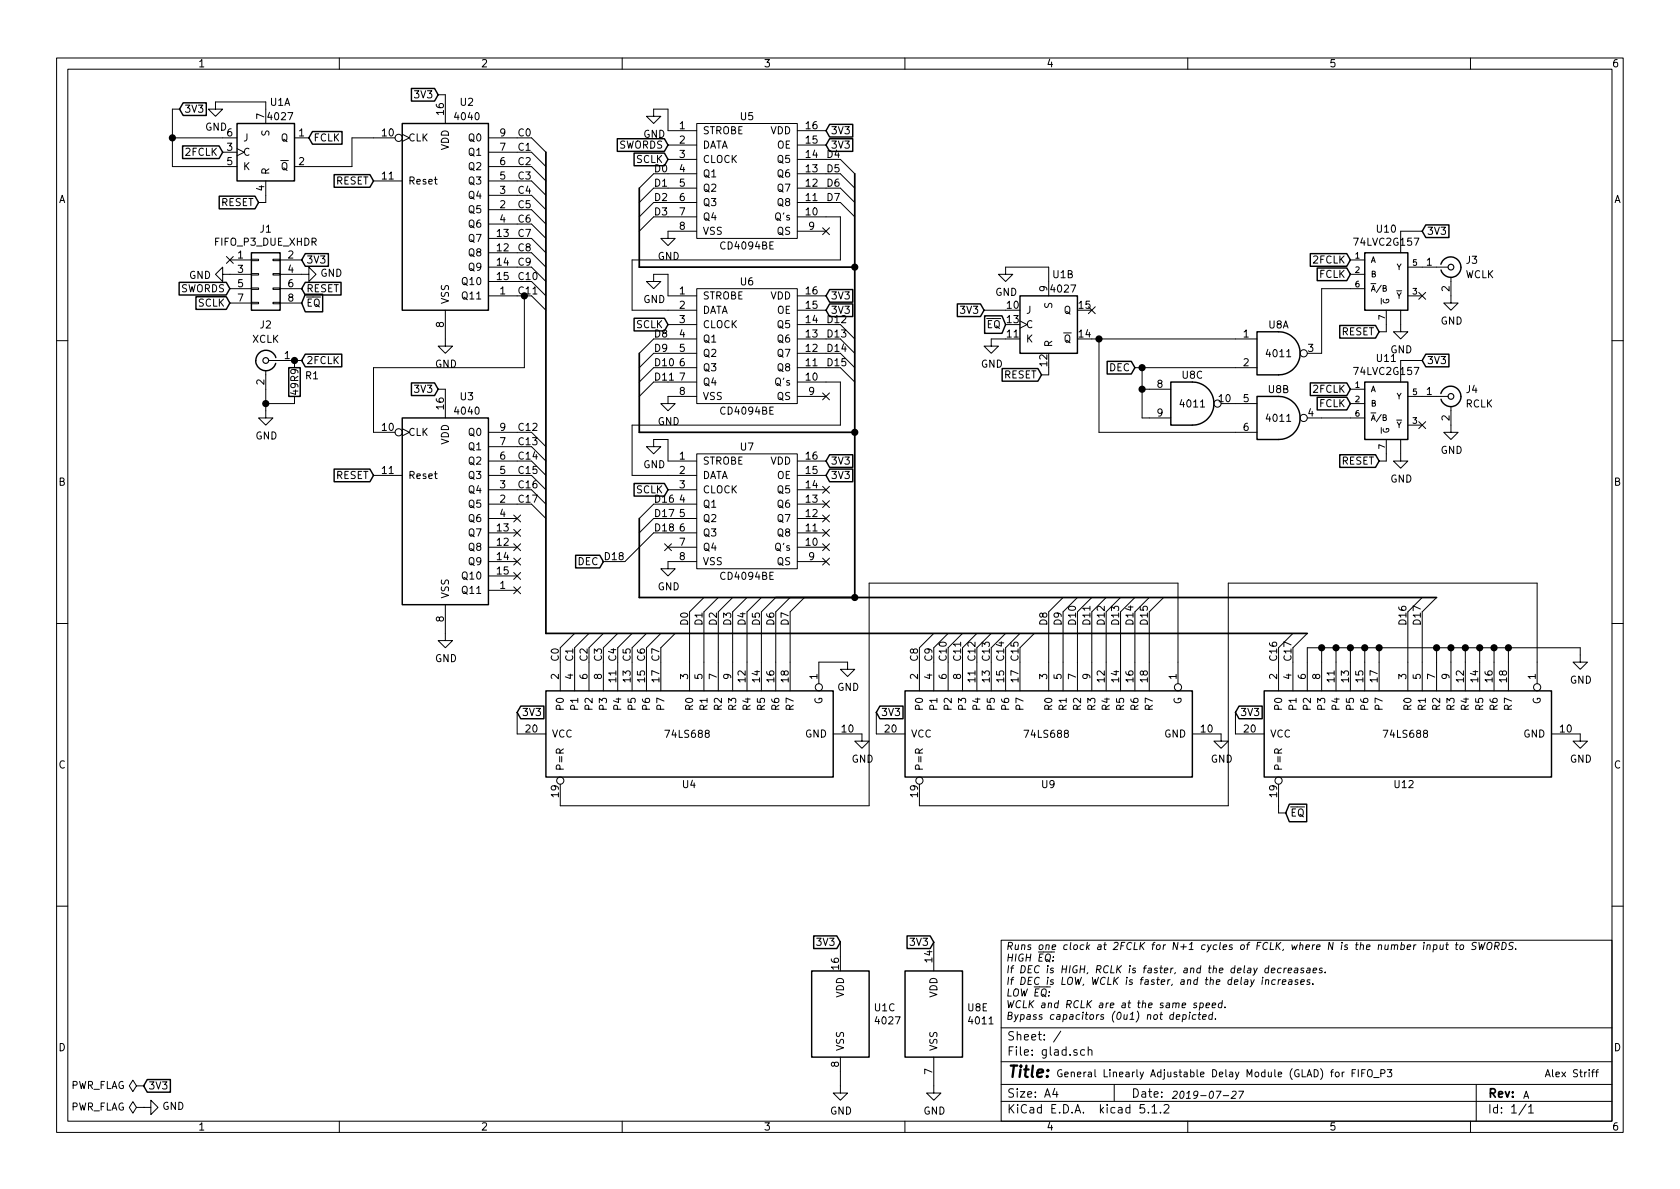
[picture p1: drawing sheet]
EESchema Schematic File Version 4
EELAYER 29 0
EELAYER END
$Descr A4 11693 8268
encoding utf-8
Sheet 1 1
Title ""
Date ""
Rev ""
Comp ""
Comment1 ""
Comment2 ""
Comment3 ""
Comment4 ""
$EndDescr
Text Notes 7350 7500 0    50   ~ 0
General Linearly Adjustable Delay Module (GLAD) for FIFO_P3
Text Notes 10600 7650 0    50   ~ 0
A
$Comp
L 4xxx:4040 U2
U 1 1
P 3100 1450
F 0 "U2" H 3250 2200 50  0000 C CNN
F 1 "4040" H 3250 2100 50  0000 C CNN
F 2 "" H 3100 1450 50  0001 C CNN
F 3 "http://www.intersil.com/content/dam/Intersil/documents/cd40/cd4020bms-24bms-40bms.pdf" H 3100 1450 50  0001 C CNN
	1    3100 1450
	1    0    0    -1  
$EndComp
$Comp
L 4xxx:4027 U1
U 1 1
P 1850 1050
F 0 "U1" H 1950 1400 50  0000 C CNN
F 1 "4027" H 1950 1300 50  0000 C CNN
F 2 "" H 1850 1050 50  0001 C CNN
F 3 "http://www.intersil.com/content/dam/Intersil/documents/cd40/cd4027bms.pdf" H 1850 1050 50  0001 C CNN
	1    1850 1050
	1    0    0    -1  
$EndComp
$Comp
L 74xGxx:74LVC2G157 U10
U 1 1
P 9650 1950
F 0 "U10" H 9650 2317 50  0000 C CNN
F 1 "74LVC2G157" H 9650 2226 50  0000 C CNN
F 2 "" H 9650 1950 50  0001 C CNN
F 3 "http://www.ti.com/lit/sg/scyt129e/scyt129e.pdf" H 9650 1950 50  0001 C CNN
	1    9650 1950
	1    0    0    -1  
$EndComp
$Comp
L 4xxx:4011 U8
U 5 1
P 6500 7050
F 0 "U8" H 6730 7096 50  0000 L CNN
F 1 "4011" H 6730 7005 50  0000 L CNN
F 2 "" H 6500 7050 50  0001 C CNN
F 3 "http://www.intersil.com/content/dam/Intersil/documents/cd40/cd4011bms-12bms-23bms.pdf" H 6500 7050 50  0001 C CNN
	5    6500 7050
	1    0    0    -1  
$EndComp
$Comp
L 74xGxx:74LVC2G157 U11
U 1 1
P 9650 2850
F 0 "U11" H 9650 3217 50  0000 C CNN
F 1 "74LVC2G157" H 9650 3126 50  0000 C CNN
F 2 "" H 9650 2850 50  0001 C CNN
F 3 "http://www.ti.com/lit/sg/scyt129e/scyt129e.pdf" H 9650 2850 50  0001 C CNN
	1    9650 2850
	1    0    0    -1  
$EndComp
$Comp
L Connector:Conn_Coaxial J2
U 1 1
P 1850 2500
F 0 "J2" H 1850 2750 50  0000 C CNN
F 1 "XCLK" H 1850 2650 50  0000 C CNN
F 2 "" H 1850 2500 50  0001 C CNN
F 3 " ~" H 1850 2500 50  0001 C CNN
	1    1850 2500
	-1   0    0    -1  
$EndComp
$Comp
L power:GND #PWR04
U 1 1
P 1850 2850
F 0 "#PWR04" H 1850 2600 50  0001 C CNN
F 1 "GND" H 1855 2677 50  0000 C CNN
F 2 "" H 1850 2850 50  0001 C CNN
F 3 "" H 1850 2850 50  0001 C CNN
	1    1850 2850
	1    0    0    -1  
$EndComp
$Comp
L Device:R R1
U 1 1
P 2050 2650
F 0 "R1" H 2120 2696 50  0000 L CNN
F 1 "49R9" V 2050 2550 50  0000 L CNN
F 2 "" V 1980 2650 50  0001 C CNN
F 3 "~" H 2050 2650 50  0001 C CNN
	1    2050 2650
	1    0    0    -1  
$EndComp
Wire Wire Line
	2050 2800 1850 2800
Wire Wire Line
	1850 2800 1850 2700
Wire Wire Line
	1850 2800 1850 2850
Connection ~ 1850 2800
Wire Wire Line
	1550 950  1200 950 
Wire Wire Line
	1200 950  1200 1150
Wire Wire Line
	1200 1150 1550 1150
Text GLabel 1250 750  2    50   Input ~ 0
3V3
Text GLabel 3050 650  0    50   Input ~ 0
3V3
Wire Wire Line
	3050 650  3100 650 
Wire Wire Line
	3600 950  3700 950 
Wire Wire Line
	3600 1050 3700 1050
Wire Wire Line
	3600 1150 3700 1150
Wire Wire Line
	3600 1250 3700 1250
Wire Wire Line
	3600 1350 3700 1350
Wire Wire Line
	3600 1450 3700 1450
Wire Wire Line
	3600 1550 3700 1550
Wire Wire Line
	3600 1650 3700 1650
Wire Wire Line
	3600 1750 3700 1750
Wire Wire Line
	3600 1850 3700 1850
Wire Wire Line
	3600 1950 3700 1950
Wire Wire Line
	3600 2050 3650 2050
Text Label 3600 950  0    50   ~ 0
C0
Text Label 3600 1050 0    50   ~ 0
C1
Text Label 3600 1150 0    50   ~ 0
C2
Text Label 3600 1250 0    50   ~ 0
C3
Text Label 3600 1350 0    50   ~ 0
C4
Text Label 3600 1450 0    50   ~ 0
C5
Text Label 3600 1550 0    50   ~ 0
C6
Text Label 3600 1650 0    50   ~ 0
C7
Text Label 3600 1750 0    50   ~ 0
C8
Text Label 3600 1850 0    50   ~ 0
C9
Text Label 3600 1950 0    50   ~ 0
C10
Text Label 3600 2050 0    50   ~ 0
C11
Entry Wire Line
	3700 950  3800 1050
Entry Wire Line
	3700 1050 3800 1150
Entry Wire Line
	3700 1150 3800 1250
Entry Wire Line
	3700 1250 3800 1350
Entry Wire Line
	3700 2050 3800 2150
Entry Wire Line
	3700 1950 3800 2050
Entry Wire Line
	3700 1850 3800 1950
Entry Wire Line
	3700 1750 3800 1850
Entry Wire Line
	3700 1350 3800 1450
Entry Wire Line
	3700 1450 3800 1550
Entry Wire Line
	3700 1550 3800 1650
Entry Wire Line
	3700 1650 3800 1750
$Comp
L 4xxx:4040 U3
U 1 1
P 3100 3500
F 0 "U3" H 3250 4250 50  0000 C CNN
F 1 "4040" H 3250 4150 50  0000 C CNN
F 2 "" H 3100 3500 50  0001 C CNN
F 3 "http://www.intersil.com/content/dam/Intersil/documents/cd40/cd4020bms-24bms-40bms.pdf" H 3100 3500 50  0001 C CNN
	1    3100 3500
	1    0    0    -1  
$EndComp
Wire Wire Line
	3650 2050 3650 2550
Wire Wire Line
	3650 2550 2600 2550
Wire Wire Line
	2600 2550 2600 3000
Connection ~ 3650 2050
Wire Wire Line
	3650 2050 3700 2050
Text GLabel 2600 1250 0    50   Input ~ 0
RESET
Text GLabel 2600 3300 0    50   Input ~ 0
RESET
$Comp
L power:GND #PWR06
U 1 1
P 3100 2350
F 0 "#PWR06" H 3100 2100 50  0001 C CNN
F 1 "GND" H 3105 2177 50  0000 C CNN
F 2 "" H 3100 2350 50  0001 C CNN
F 3 "" H 3100 2350 50  0001 C CNN
	1    3100 2350
	1    0    0    -1  
$EndComp
$Comp
L power:GND #PWR07
U 1 1
P 3100 4400
F 0 "#PWR07" H 3100 4150 50  0001 C CNN
F 1 "GND" H 3105 4227 50  0000 C CNN
F 2 "" H 3100 4400 50  0001 C CNN
F 3 "" H 3100 4400 50  0001 C CNN
	1    3100 4400
	1    0    0    -1  
$EndComp
Text GLabel 3050 2700 0    50   Input ~ 0
3V3
Wire Wire Line
	3050 2700 3100 2700
Wire Wire Line
	3600 3000 3700 3000
Wire Wire Line
	3600 3100 3700 3100
Wire Wire Line
	3600 3200 3700 3200
Wire Wire Line
	3600 3300 3700 3300
Wire Wire Line
	3600 3400 3700 3400
Wire Wire Line
	3600 3500 3700 3500
Entry Wire Line
	3700 3000 3800 3100
Entry Wire Line
	3700 3100 3800 3200
Entry Wire Line
	3700 3200 3800 3300
Entry Wire Line
	3700 3300 3800 3400
Entry Wire Line
	3700 3400 3800 3500
Entry Wire Line
	3700 3500 3800 3600
Text Label 3600 3000 0    50   ~ 0
C12
Text Label 3600 3100 0    50   ~ 0
C13
Text Label 3600 3200 0    50   ~ 0
C14
Text Label 3600 3300 0    50   ~ 0
C15
Text Label 3600 3400 0    50   ~ 0
C16
Text Label 3600 3500 0    50   ~ 0
C17
Wire Wire Line
	3900 4600 3900 4500
Wire Wire Line
	4000 4600 4000 4500
Wire Wire Line
	4100 4600 4100 4500
Wire Wire Line
	4200 4600 4200 4500
Wire Wire Line
	4300 4600 4300 4500
Wire Wire Line
	4400 4600 4400 4500
Wire Wire Line
	4500 4600 4500 4500
Wire Wire Line
	4600 4600 4600 4500
Wire Wire Line
	6400 4600 6400 4500
Wire Wire Line
	6500 4600 6500 4500
Wire Wire Line
	6600 4600 6600 4500
Text Label 3900 4600 1    50   ~ 0
C0
Text Label 4000 4600 1    50   ~ 0
C1
Text Label 4100 4600 1    50   ~ 0
C2
Text Label 4200 4600 1    50   ~ 0
C3
Text Label 4300 4600 1    50   ~ 0
C4
Text Label 4400 4600 1    50   ~ 0
C5
Text Label 4500 4600 1    50   ~ 0
C6
Text Label 4600 4600 1    50   ~ 0
C7
Text Label 6400 4600 1    50   ~ 0
C8
Text Label 6500 4600 1    50   ~ 0
C9
Text Label 6600 4600 1    50   ~ 0
C10
Text Label 6700 4600 1    50   ~ 0
C11
Entry Wire Line
	3900 4500 4000 4400
Entry Wire Line
	4000 4500 4100 4400
Entry Wire Line
	4100 4500 4200 4400
Entry Wire Line
	4200 4500 4300 4400
Entry Wire Line
	6700 4500 6800 4400
Entry Wire Line
	6600 4500 6700 4400
Entry Wire Line
	6500 4500 6600 4400
Entry Wire Line
	6400 4500 6500 4400
Entry Wire Line
	4300 4500 4400 4400
Entry Wire Line
	4400 4500 4500 4400
Entry Wire Line
	4500 4500 4600 4400
Entry Wire Line
	4600 4500 4700 4400
Wire Wire Line
	6700 4600 6700 4500
$Comp
L 74xx:74LS688 U9
U 1 1
P 7300 5100
F 0 "U9" V 7650 5050 50  0000 L CNN
F 1 "74LS688" V 7300 4950 50  0000 L CNN
F 2 "" H 7300 5100 50  0001 C CNN
F 3 "http://www.ti.com/lit/gpn/sn74LS688" H 7300 5100 50  0001 C CNN
	1    7300 5100
	0    -1   1    0   
$EndComp
Wire Wire Line
	6800 4600 6800 4500
Wire Wire Line
	6900 4600 6900 4500
Wire Wire Line
	7000 4600 7000 4500
Wire Wire Line
	7100 4600 7100 4500
Entry Wire Line
	6800 4500 6900 4400
Entry Wire Line
	6900 4500 7000 4400
Entry Wire Line
	7000 4500 7100 4400
Entry Wire Line
	7100 4500 7200 4400
Text Label 6800 4600 1    50   ~ 0
C12
Text Label 6900 4600 1    50   ~ 0
C13
Text Label 7000 4600 1    50   ~ 0
C14
Text Label 7100 4600 1    50   ~ 0
C15
$Comp
L 74xx:74LS688 U12
U 1 1
P 9800 5100
F 0 "U12" V 10150 5050 50  0000 L CNN
F 1 "74LS688" V 9800 4950 50  0000 L CNN
F 2 "" H 9800 5100 50  0001 C CNN
F 3 "http://www.ti.com/lit/gpn/sn74LS688" H 9800 5100 50  0001 C CNN
	1    9800 5100
	0    -1   1    0   
$EndComp
Wire Wire Line
	8900 4600 8900 4500
Wire Wire Line
	9000 4600 9000 4500
Text Label 8900 4600 1    50   ~ 0
C16
Text Label 9000 4600 1    50   ~ 0
C17
Entry Wire Line
	8900 4500 9000 4400
Text GLabel 3600 4950 2    50   Input ~ 0
3V3
Wire Wire Line
	3600 4950 3600 5100
Text GLabel 6100 4950 2    50   Input ~ 0
3V3
Text GLabel 8600 4950 2    50   Input ~ 0
3V3
Wire Wire Line
	8600 4950 8600 5100
Wire Wire Line
	6100 4950 6100 5100
$Comp
L power:GND #PWR016
U 1 1
P 6000 5100
F 0 "#PWR016" H 6000 4850 50  0001 C CNN
F 1 "GND" H 6005 4927 50  0000 C CNN
F 2 "" H 6000 5100 50  0001 C CNN
F 3 "" H 6000 5100 50  0001 C CNN
	1    6000 5100
	1    0    0    -1  
$EndComp
$Comp
L power:GND #PWR020
U 1 1
P 8500 5100
F 0 "#PWR020" H 8500 4850 50  0001 C CNN
F 1 "GND" H 8505 4927 50  0000 C CNN
F 2 "" H 8500 5100 50  0001 C CNN
F 3 "" H 8500 5100 50  0001 C CNN
	1    8500 5100
	1    0    0    -1  
$EndComp
$Comp
L 74xx:74LS688 U4
U 1 1
P 4800 5100
F 0 "U4" V 5150 5050 50  0000 L CNN
F 1 "74LS688" V 4800 4950 50  0000 L CNN
F 2 "" H 4800 5100 50  0001 C CNN
F 3 "http://www.ti.com/lit/gpn/sn74LS688" H 4800 5100 50  0001 C CNN
	1    4800 5100
	0    -1   1    0   
$EndComp
Wire Wire Line
	3900 5600 6050 5600
Wire Wire Line
	6050 5600 6050 4050
Wire Wire Line
	6050 4050 8200 4050
Wire Wire Line
	8200 4050 8200 4600
Wire Wire Line
	6400 5600 8550 5600
Wire Wire Line
	8550 5600 8550 4050
Wire Wire Line
	8550 4050 10700 4050
Wire Wire Line
	10700 4050 10700 4600
$Comp
L power:GND #PWR026
U 1 1
P 11000 5100
F 0 "#PWR026" H 11000 4850 50  0001 C CNN
F 1 "GND" H 11005 4927 50  0000 C CNN
F 2 "" H 11000 5100 50  0001 C CNN
F 3 "" H 11000 5100 50  0001 C CNN
	1    11000 5100
	1    0    0    -1  
$EndComp
$Comp
L power:GND #PWR015
U 1 1
P 5900 4600
F 0 "#PWR015" H 5900 4350 50  0001 C CNN
F 1 "GND" H 5905 4427 50  0000 C CNN
F 2 "" H 5900 4600 50  0001 C CNN
F 3 "" H 5900 4600 50  0001 C CNN
	1    5900 4600
	1    0    0    -1  
$EndComp
Wire Wire Line
	5700 4600 5900 4600
Wire Wire Line
	4800 4600 4800 4250
Wire Wire Line
	4900 4600 4900 4250
Wire Wire Line
	5000 4600 5000 4250
Wire Wire Line
	5100 4250 5100 4600
Wire Wire Line
	5200 4600 5200 4250
Wire Wire Line
	5300 4250 5300 4600
Wire Wire Line
	5400 4600 5400 4250
Wire Wire Line
	5500 4250 5500 4600
Text Label 4800 4350 1    50   ~ 0
D0
Text Label 4900 4350 1    50   ~ 0
D1
Text Label 5000 4350 1    50   ~ 0
D2
Text Label 5100 4350 1    50   ~ 0
D3
Text Label 5200 4350 1    50   ~ 0
D4
Text Label 5300 4350 1    50   ~ 0
D5
Text Label 5400 4350 1    50   ~ 0
D6
Text Label 5500 4350 1    50   ~ 0
D7
Entry Wire Line
	4800 4250 4900 4150
Entry Wire Line
	4900 4250 5000 4150
Entry Wire Line
	5000 4250 5100 4150
Entry Wire Line
	5100 4250 5200 4150
Entry Wire Line
	5200 4250 5300 4150
Entry Wire Line
	5300 4250 5400 4150
Entry Wire Line
	5400 4250 5500 4150
Entry Wire Line
	5500 4250 5600 4150
Wire Wire Line
	7300 4600 7300 4250
Wire Wire Line
	7400 4600 7400 4250
Wire Wire Line
	7500 4600 7500 4250
Wire Wire Line
	7600 4250 7600 4600
Wire Wire Line
	7700 4600 7700 4250
Wire Wire Line
	7800 4250 7800 4600
Wire Wire Line
	7900 4600 7900 4250
Wire Wire Line
	8000 4250 8000 4600
Text Label 7300 4350 1    50   ~ 0
D8
Text Label 7400 4350 1    50   ~ 0
D9
Text Label 7500 4350 1    50   ~ 0
D10
Text Label 7600 4350 1    50   ~ 0
D11
Text Label 7700 4350 1    50   ~ 0
D12
Text Label 7800 4350 1    50   ~ 0
D13
Text Label 7900 4350 1    50   ~ 0
D14
Text Label 8000 4350 1    50   ~ 0
D15
Entry Wire Line
	7300 4250 7400 4150
Entry Wire Line
	7400 4250 7500 4150
Entry Wire Line
	7500 4250 7600 4150
Entry Wire Line
	7600 4250 7700 4150
Entry Wire Line
	7700 4250 7800 4150
Entry Wire Line
	7800 4250 7900 4150
Entry Wire Line
	7900 4250 8000 4150
Entry Wire Line
	8000 4250 8100 4150
Wire Wire Line
	9800 4600 9800 4250
Wire Wire Line
	9900 4600 9900 4250
Text Label 9800 4350 1    50   ~ 0
D16
Text Label 9900 4350 1    50   ~ 0
D17
Entry Wire Line
	9800 4250 9900 4150
Entry Wire Line
	9900 4250 10000 4150
Connection ~ 5950 3000
Connection ~ 5950 1850
Wire Wire Line
	4400 3300 4650 3300
Wire Wire Line
	4400 2950 4400 3300
Wire Wire Line
	5850 2950 4400 2950
Wire Wire Line
	5850 2650 5850 2950
Wire Wire Line
	5750 2650 5850 2650
Wire Wire Line
	4400 2150 4650 2150
Wire Wire Line
	4400 1800 4400 2150
Wire Wire Line
	5850 1800 4400 1800
Wire Wire Line
	5850 1500 5850 1800
Wire Wire Line
	5750 1500 5850 1500
Entry Wire Line
	4450 3800 4550 3700
Entry Wire Line
	4450 3700 4550 3600
Entry Wire Line
	4450 3600 4550 3500
NoConn ~ 5750 3900
Text GLabel 5750 3300 2    50   Input ~ 0
3V3
Text Label 4550 3600 0    50   ~ 0
D17
Text Label 4550 3500 0    50   ~ 0
D16
Text Label 4550 3700 0    50   ~ 0
D18
Wire Wire Line
	4650 3600 4550 3600
Wire Wire Line
	4650 3500 4550 3500
Text GLabel 4650 3400 0    50   Input ~ 0
SCLK
Wire Wire Line
	4650 3050 4650 3200
Wire Wire Line
	4550 3050 4650 3050
$Comp
L power:GND #PWR010
U 1 1
P 4550 3050
F 0 "#PWR010" H 4550 2800 50  0001 C CNN
F 1 "GND" H 4555 2877 50  0000 C CNN
F 2 "" H 4550 3050 50  0001 C CNN
F 3 "" H 4550 3050 50  0001 C CNN
	1    4550 3050
	1    0    0    -1  
$EndComp
Text GLabel 5750 3200 2    50   Input ~ 0
3V3
$Comp
L power:GND #PWR013
U 1 1
P 4650 3900
F 0 "#PWR013" H 4650 3650 50  0001 C CNN
F 1 "GND" H 4655 3727 50  0000 C CNN
F 2 "" H 4650 3900 50  0001 C CNN
F 3 "" H 4650 3900 50  0001 C CNN
	1    4650 3900
	1    0    0    -1  
$EndComp
$Comp
L GLAD:CD4094BE U7
U 1 1
P 5200 3550
F 0 "U7" H 5200 4000 50  0000 C CNN
F 1 "CD4094BE" H 5200 3100 50  0000 C CNN
F 2 "" H 4700 3000 50  0001 C CNN
F 3 "" H 4700 3000 50  0001 C CNN
	1    5200 3550
	1    0    0    -1  
$EndComp
Wire Bus Line
	4450 3000 5950 3000
Entry Wire Line
	5850 2550 5950 2650
Entry Wire Line
	5850 2450 5950 2550
Entry Wire Line
	5850 2350 5950 2450
Entry Wire Line
	5850 2250 5950 2350
Entry Wire Line
	4450 2750 4550 2650
Entry Wire Line
	4450 2650 4550 2550
Entry Wire Line
	4450 2550 4550 2450
Entry Wire Line
	4450 2450 4550 2350
Text Label 5750 2550 0    50   ~ 0
D15
Text Label 5750 2450 0    50   ~ 0
D14
Text Label 5750 2350 0    50   ~ 0
D13
Text Label 5750 2250 0    50   ~ 0
D12
NoConn ~ 5750 2750
Text GLabel 5750 2150 2    50   Input ~ 0
3V3
Wire Wire Line
	5750 2250 5850 2250
Wire Wire Line
	5750 2350 5850 2350
Wire Wire Line
	5750 2450 5850 2450
Wire Wire Line
	5750 2550 5850 2550
Text Label 4550 2650 0    50   ~ 0
D11
Text Label 4550 2450 0    50   ~ 0
D9
Text Label 4550 2350 0    50   ~ 0
D8
Text Label 4550 2550 0    50   ~ 0
D10
Wire Wire Line
	4650 2650 4550 2650
Wire Wire Line
	4650 2550 4550 2550
Wire Wire Line
	4650 2450 4550 2450
Wire Wire Line
	4650 2350 4550 2350
Text GLabel 4650 2250 0    50   Input ~ 0
SCLK
Wire Wire Line
	4650 1900 4650 2050
Wire Wire Line
	4550 1900 4650 1900
$Comp
L power:GND #PWR09
U 1 1
P 4550 1900
F 0 "#PWR09" H 4550 1650 50  0001 C CNN
F 1 "GND" H 4555 1727 50  0000 C CNN
F 2 "" H 4550 1900 50  0001 C CNN
F 3 "" H 4550 1900 50  0001 C CNN
	1    4550 1900
	1    0    0    -1  
$EndComp
Text GLabel 5750 2050 2    50   Input ~ 0
3V3
$Comp
L power:GND #PWR012
U 1 1
P 4650 2750
F 0 "#PWR012" H 4650 2500 50  0001 C CNN
F 1 "GND" H 4655 2577 50  0000 C CNN
F 2 "" H 4650 2750 50  0001 C CNN
F 3 "" H 4650 2750 50  0001 C CNN
	1    4650 2750
	1    0    0    -1  
$EndComp
$Comp
L GLAD:CD4094BE U6
U 1 1
P 5200 2400
F 0 "U6" H 5200 2850 50  0000 C CNN
F 1 "CD4094BE" H 5200 1950 50  0000 C CNN
F 2 "" H 4700 1850 50  0001 C CNN
F 3 "" H 4700 1850 50  0001 C CNN
	1    5200 2400
	1    0    0    -1  
$EndComp
Wire Bus Line
	4450 1850 5950 1850
Entry Wire Line
	5850 1400 5950 1500
Entry Wire Line
	5850 1300 5950 1400
Entry Wire Line
	5850 1200 5950 1300
Entry Wire Line
	5850 1100 5950 1200
Entry Wire Line
	4450 1600 4550 1500
Entry Wire Line
	4450 1500 4550 1400
Entry Wire Line
	4450 1400 4550 1300
Entry Wire Line
	4450 1300 4550 1200
Text Label 5750 1400 0    50   ~ 0
D7
Text Label 5750 1300 0    50   ~ 0
D6
Text Label 5750 1200 0    50   ~ 0
D5
Text Label 5750 1100 0    50   ~ 0
D4
NoConn ~ 5750 1600
Text GLabel 5750 1000 2    50   Input ~ 0
3V3
Wire Wire Line
	5750 1100 5850 1100
Wire Wire Line
	5750 1200 5850 1200
Wire Wire Line
	5750 1300 5850 1300
Wire Wire Line
	5750 1400 5850 1400
Text Label 4550 1500 0    50   ~ 0
D3
Text Label 4550 1300 0    50   ~ 0
D1
Text Label 4550 1200 0    50   ~ 0
D0
Text Label 4550 1400 0    50   ~ 0
D2
Wire Wire Line
	4650 1500 4550 1500
Wire Wire Line
	4650 1400 4550 1400
Wire Wire Line
	4650 1300 4550 1300
Wire Wire Line
	4650 1200 4550 1200
Text GLabel 4650 1100 0    50   Input ~ 0
SCLK
Text GLabel 4650 1000 0    50   Input ~ 0
SWORDS
Wire Wire Line
	4650 750  4650 900 
Wire Wire Line
	4550 750  4650 750 
$Comp
L power:GND #PWR08
U 1 1
P 4550 750
F 0 "#PWR08" H 4550 500 50  0001 C CNN
F 1 "GND" H 4555 577 50  0000 C CNN
F 2 "" H 4550 750 50  0001 C CNN
F 3 "" H 4550 750 50  0001 C CNN
	1    4550 750 
	1    0    0    -1  
$EndComp
Text GLabel 5750 900  2    50   Input ~ 0
3V3
$Comp
L power:GND #PWR011
U 1 1
P 4650 1600
F 0 "#PWR011" H 4650 1350 50  0001 C CNN
F 1 "GND" H 4655 1427 50  0000 C CNN
F 2 "" H 4650 1600 50  0001 C CNN
F 3 "" H 4650 1600 50  0001 C CNN
	1    4650 1600
	1    0    0    -1  
$EndComp
$Comp
L GLAD:CD4094BE U5
U 1 1
P 5200 1250
F 0 "U5" H 5200 1700 50  0000 C CNN
F 1 "CD4094BE" H 5200 800 50  0000 C CNN
F 2 "" H 4700 700 50  0001 C CNN
F 3 "" H 4700 700 50  0001 C CNN
	1    5200 1250
	1    0    0    -1  
$EndComp
Connection ~ 5950 4150
Entry Wire Line
	4350 3900 4450 3800
Text Label 4200 3900 0    50   ~ 0
D18
Wire Wire Line
	4200 3900 4350 3900
Text GLabel 4200 3900 0    50   Input ~ 0
DEC
Text GLabel 2100 2500 2    50   Input ~ 0
2FCLK
Text GLabel 1550 1050 0    50   Input ~ 0
2FCLK
Text GLabel 2150 950  2    50   Input ~ 0
FCLK
Wire Wire Line
	2150 1150 2450 1150
Wire Wire Line
	2450 1150 2450 950 
Wire Wire Line
	2450 950  2600 950 
Wire Wire Line
	1850 1400 1850 1350
Text GLabel 1800 1400 0    50   Input ~ 0
RESET
$Comp
L power:GND #PWR02
U 1 1
P 1500 700
F 0 "#PWR02" H 1500 450 50  0001 C CNN
F 1 "GND" H 1505 527 50  0000 C CNN
F 2 "" H 1500 700 50  0001 C CNN
F 3 "" H 1500 700 50  0001 C CNN
	1    1500 700 
	1    0    0    -1  
$EndComp
Wire Wire Line
	1500 700  1850 700 
Wire Wire Line
	1850 700  1850 750 
Text GLabel 8950 5650 2    50   Input ~ 0
~EQ
Wire Wire Line
	8900 5600 8900 5650
Wire Wire Line
	8900 5650 8950 5650
$Comp
L 4xxx:4011 U8
U 1 1
P 8900 2450
F 0 "U8" H 8900 2650 50  0000 C CNN
F 1 "4011" H 8900 2450 50  0000 C CNN
F 2 "" H 8900 2450 50  0001 C CNN
F 3 "http://www.intersil.com/content/dam/Intersil/documents/cd40/cd4011bms-12bms-23bms.pdf" H 8900 2450 50  0001 C CNN
	1    8900 2450
	1    0    0    -1  
$EndComp
$Comp
L 4xxx:4011 U8
U 2 1
P 8900 2900
F 0 "U8" H 8900 3100 50  0000 C CNN
F 1 "4011" H 8900 2900 50  0000 C CNN
F 2 "" H 8900 2900 50  0001 C CNN
F 3 "http://www.intersil.com/content/dam/Intersil/documents/cd40/cd4011bms-12bms-23bms.pdf" H 8900 2900 50  0001 C CNN
	2    8900 2900
	1    0    0    -1  
$EndComp
Text GLabel 7900 2550 0    50   Input ~ 0
DEC
$Comp
L power:GND #PWR021
U 1 1
P 9750 2250
F 0 "#PWR021" H 9750 2000 50  0001 C CNN
F 1 "GND" H 9755 2077 50  0000 C CNN
F 2 "" H 9750 2250 50  0001 C CNN
F 3 "" H 9750 2250 50  0001 C CNN
	1    9750 2250
	1    0    0    -1  
$EndComp
$Comp
L power:GND #PWR022
U 1 1
P 9750 3150
F 0 "#PWR022" H 9750 2900 50  0001 C CNN
F 1 "GND" H 9755 2977 50  0000 C CNN
F 2 "" H 9750 3150 50  0001 C CNN
F 3 "" H 9750 3150 50  0001 C CNN
	1    9750 3150
	1    0    0    -1  
$EndComp
Wire Wire Line
	9200 2000 9400 2000
Text GLabel 9400 1800 0    50   Input ~ 0
2FCLK
Text GLabel 9400 1900 0    50   Input ~ 0
FCLK
Text GLabel 9400 2700 0    50   Input ~ 0
2FCLK
Text GLabel 9400 2800 0    50   Input ~ 0
FCLK
Wire Wire Line
	9200 2900 9400 2900
Wire Wire Line
	9200 2000 9200 2450
NoConn ~ 9900 2050
NoConn ~ 9900 2950
Wire Wire Line
	9750 3050 9750 3150
Wire Wire Line
	9750 2150 9750 2250
Text GLabel 9900 1600 2    50   Input ~ 0
3V3
Text GLabel 9900 2500 2    50   Input ~ 0
3V3
Wire Wire Line
	9750 2500 9750 2650
Text GLabel 6500 6550 0    50   Input ~ 0
3V3
$Comp
L power:GND #PWR017
U 1 1
P 6500 7550
F 0 "#PWR017" H 6500 7300 50  0001 C CNN
F 1 "GND" H 6505 7377 50  0000 C CNN
F 2 "" H 6500 7550 50  0001 C CNN
F 3 "" H 6500 7550 50  0001 C CNN
	1    6500 7550
	1    0    0    -1  
$EndComp
$Comp
L 4xxx:4027 U1
U 3 1
P 5850 7050
F 0 "U1" H 6080 7096 50  0000 L CNN
F 1 "4027" H 6080 7005 50  0000 L CNN
F 2 "" H 5850 7050 50  0001 C CNN
F 3 "http://www.intersil.com/content/dam/Intersil/documents/cd40/cd4027bms.pdf" H 5850 7050 50  0001 C CNN
	3    5850 7050
	1    0    0    -1  
$EndComp
Text GLabel 5850 6550 0    50   Input ~ 0
3V3
Wire Wire Line
	5850 6550 5850 6650
$Comp
L power:GND #PWR014
U 1 1
P 5850 7550
F 0 "#PWR014" H 5850 7300 50  0001 C CNN
F 1 "GND" H 5855 7377 50  0000 C CNN
F 2 "" H 5850 7550 50  0001 C CNN
F 3 "" H 5850 7550 50  0001 C CNN
	1    5850 7550
	1    0    0    -1  
$EndComp
Wire Wire Line
	5850 7550 5850 7450
$Comp
L Connector:Conn_Coaxial J3
U 1 1
P 10100 1850
F 0 "J3" H 10200 1900 50  0000 L CNN
F 1 "WCLK" H 10200 1800 50  0000 L CNN
F 2 "" H 10100 1850 50  0001 C CNN
F 3 " ~" H 10100 1850 50  0001 C CNN
	1    10100 1850
	1    0    0    -1  
$EndComp
$Comp
L Connector:Conn_Coaxial J4
U 1 1
P 10100 2750
F 0 "J4" H 10200 2800 50  0000 L CNN
F 1 "RCLK" H 10200 2700 50  0000 L CNN
F 2 "" H 10100 2750 50  0001 C CNN
F 3 " ~" H 10100 2750 50  0001 C CNN
	1    10100 2750
	1    0    0    -1  
$EndComp
$Comp
L power:GND #PWR024
U 1 1
P 10100 2950
F 0 "#PWR024" H 10100 2700 50  0001 C CNN
F 1 "GND" H 10105 2777 50  0000 C CNN
F 2 "" H 10100 2950 50  0001 C CNN
F 3 "" H 10100 2950 50  0001 C CNN
	1    10100 2950
	1    0    0    -1  
$EndComp
$Comp
L power:GND #PWR023
U 1 1
P 10100 2050
F 0 "#PWR023" H 10100 1800 50  0001 C CNN
F 1 "GND" H 10105 1877 50  0000 C CNN
F 2 "" H 10100 2050 50  0001 C CNN
F 3 "" H 10100 2050 50  0001 C CNN
	1    10100 2050
	1    0    0    -1  
$EndComp
Text GLabel 1600 2000 0    50   Input ~ 0
SWORDS
Text GLabel 1600 2100 0    50   Input ~ 0
SCLK
Text GLabel 2100 2000 2    50   Input ~ 0
RESET
Text GLabel 2100 2100 2    50   Input ~ 0
~EQ
$Comp
L Connector_Generic:Conn_02x04_Odd_Even J1
U 1 1
P 1800 1900
F 0 "J1" H 1850 2217 50  0000 C CNN
F 1 "FIFO_P3_DUE_XHDR" H 1850 2126 50  0000 C CNN
F 2 "" H 1800 1900 50  0001 C CNN
F 3 "~" H 1800 1900 50  0001 C CNN
	1    1800 1900
	1    0    0    -1  
$EndComp
$Comp
L power:GND #PWR03
U 1 1
P 1600 1900
F 0 "#PWR03" H 1600 1650 50  0001 C CNN
F 1 "GND" V 1605 1772 50  0000 R CNN
F 2 "" H 1600 1900 50  0001 C CNN
F 3 "" H 1600 1900 50  0001 C CNN
	1    1600 1900
	0    1    1    0   
$EndComp
$Comp
L power:GND #PWR05
U 1 1
P 2100 1900
F 0 "#PWR05" H 2100 1650 50  0001 C CNN
F 1 "GND" V 2105 1772 50  0000 R CNN
F 2 "" H 2100 1900 50  0001 C CNN
F 3 "" H 2100 1900 50  0001 C CNN
	1    2100 1900
	0    -1   -1   0   
$EndComp
Text GLabel 2100 1800 2    50   Input ~ 0
3V3
NoConn ~ 1600 1800
Text GLabel 1000 7550 2    50   Input ~ 0
3V3
$Comp
L power:PWR_FLAG #FLG01
U 1 1
P 1000 7550
F 0 "#FLG01" H 1000 7625 50  0001 C CNN
F 1 "PWR_FLAG" V 1000 7678 50  0000 L CNN
F 2 "" H 1000 7550 50  0001 C CNN
F 3 "~" H 1000 7550 50  0001 C CNN
	1    1000 7550
	0    -1   -1   0   
$EndComp
$Comp
L power:GND #PWR01
U 1 1
P 1000 7700
F 0 "#PWR01" H 1000 7450 50  0001 C CNN
F 1 "GND" V 1005 7572 50  0000 R CNN
F 2 "" H 1000 7700 50  0001 C CNN
F 3 "" H 1000 7700 50  0001 C CNN
	1    1000 7700
	0    -1   -1   0   
$EndComp
$Comp
L power:PWR_FLAG #FLG02
U 1 1
P 1000 7700
F 0 "#FLG02" H 1000 7775 50  0001 C CNN
F 1 "PWR_FLAG" V 1000 7828 50  0000 L CNN
F 2 "" H 1000 7700 50  0001 C CNN
F 3 "~" H 1000 7700 50  0001 C CNN
	1    1000 7700
	0    -1   -1   0   
$EndComp
Wire Wire Line
	4550 3700 4650 3700
NoConn ~ 5750 3800
Entry Wire Line
	9000 4500 9100 4400
Wire Wire Line
	9100 4600 9100 4500
Wire Wire Line
	9100 4500 9200 4500
Wire Wire Line
	9200 4600 9200 4500
Connection ~ 9200 4500
Wire Wire Line
	9200 4500 9300 4500
Wire Wire Line
	9300 4500 9300 4600
Connection ~ 9300 4500
Wire Wire Line
	9300 4500 9400 4500
Wire Wire Line
	9400 4600 9400 4500
Connection ~ 9400 4500
Wire Wire Line
	9400 4500 9500 4500
Connection ~ 9500 4500
Wire Wire Line
	9500 4500 9600 4500
Wire Wire Line
	9500 4600 9500 4500
Wire Wire Line
	9600 4500 9600 4600
Wire Wire Line
	9600 4500 10000 4500
Connection ~ 9600 4500
Wire Wire Line
	10000 4600 10000 4500
Connection ~ 10000 4500
Wire Wire Line
	10000 4500 10100 4500
Wire Wire Line
	10100 4600 10100 4500
Connection ~ 10100 4500
Wire Wire Line
	10100 4500 10200 4500
Wire Wire Line
	10200 4600 10200 4500
Connection ~ 10200 4500
Wire Wire Line
	10200 4500 10300 4500
Wire Wire Line
	10300 4600 10300 4500
Connection ~ 10300 4500
Wire Wire Line
	10300 4500 10400 4500
Wire Wire Line
	10400 4600 10400 4500
Connection ~ 10400 4500
Wire Wire Line
	10400 4500 10500 4500
Wire Wire Line
	10500 4600 10500 4500
Connection ~ 10500 4500
$Comp
L power:GND #PWR025
U 1 1
P 11000 4550
F 0 "#PWR025" H 11000 4300 50  0001 C CNN
F 1 "GND" H 11005 4377 50  0000 C CNN
F 2 "" H 11000 4550 50  0001 C CNN
F 3 "" H 11000 4550 50  0001 C CNN
	1    11000 4550
	1    0    0    -1  
$EndComp
Wire Wire Line
	11000 4500 11000 4550
Wire Wire Line
	10500 4500 11000 4500
NoConn ~ 3600 3600
NoConn ~ 3600 3800
NoConn ~ 3600 3700
NoConn ~ 3600 3900
NoConn ~ 3600 4000
NoConn ~ 3600 4100
Wire Bus Line
	5950 3000 5950 4150
NoConn ~ 5750 3400
NoConn ~ 5750 3500
NoConn ~ 5750 3600
NoConn ~ 5750 3700
NoConn ~ 4650 3800
Text Notes 7000 7100 0    50   Italic 0
Runs one clock at 2FCLK for N+1 cycles of FCLK, where N is the number input to SWORDS.\nHIGH ~EQ:\nIf DEC is HIGH, RCLK is faster, and the delay decreasaes.\nIf DEC is LOW, WCLK is faster, and the delay increases.\nLOW ~EQ:\nWCLK and RCLK are at the same speed.\nBypass capacitors (0u1) not depicted.
Wire Wire Line
	9750 2500 9900 2500
Wire Wire Line
	9900 1600 9750 1600
Wire Wire Line
	9750 1600 9750 1750
$Comp
L 4xxx:4011 U8
U 3 1
P 8300 2800
F 0 "U8" H 8300 3000 50  0000 C CNN
F 1 "4011" H 8300 2800 50  0000 C CNN
F 2 "" H 8300 2800 50  0001 C CNN
F 3 "http://www.intersil.com/content/dam/Intersil/documents/cd40/cd4011bms-12bms-23bms.pdf" H 8300 2800 50  0001 C CNN
	3    8300 2800
	1    0    0    -1  
$EndComp
Wire Wire Line
	7900 2550 7950 2550
Wire Wire Line
	7950 2550 8600 2550
Connection ~ 7950 2550
Wire Wire Line
	7950 2550 7950 2700
Wire Wire Line
	8000 2700 7950 2700
Connection ~ 7950 2700
Wire Wire Line
	8000 2900 7950 2900
Wire Wire Line
	7950 2700 7950 2900
NoConn ~ 7600 2150
Wire Wire Line
	7650 2350 8600 2350
Wire Wire Line
	7650 3000 8600 3000
Wire Wire Line
	7650 2350 7650 3000
Connection ~ 7650 2350
Wire Wire Line
	7600 2350 7650 2350
Wire Wire Line
	7000 2150 6850 2150
Text GLabel 7000 2250 0    50   Input ~ 0
~EQ
Wire Wire Line
	7300 1850 7300 1950
Wire Wire Line
	7000 1850 7300 1850
Text GLabel 7250 2600 0    50   Input ~ 0
RESET
$Comp
L power:GND #PWR018
U 1 1
P 6900 2350
F 0 "#PWR018" H 6900 2100 50  0001 C CNN
F 1 "GND" H 6905 2177 50  0000 C CNN
F 2 "" H 6900 2350 50  0001 C CNN
F 3 "" H 6900 2350 50  0001 C CNN
	1    6900 2350
	1    0    0    -1  
$EndComp
Wire Wire Line
	6900 2350 7000 2350
Text GLabel 6850 2150 0    50   Input ~ 0
3V3
$Comp
L power:GND #PWR019
U 1 1
P 7000 1850
F 0 "#PWR019" H 7000 1600 50  0001 C CNN
F 1 "GND" H 7005 1677 50  0000 C CNN
F 2 "" H 7000 1850 50  0001 C CNN
F 3 "" H 7000 1850 50  0001 C CNN
	1    7000 1850
	1    0    0    -1  
$EndComp
Text GLabel 9600 3200 0    50   Input ~ 0
RESET
Text GLabel 9600 2300 0    50   Input ~ 0
RESET
Wire Wire Line
	9600 2300 9650 2300
Wire Wire Line
	9650 2300 9650 2250
Wire Wire Line
	9600 3200 9650 3200
Wire Wire Line
	9650 3200 9650 3150
Text Notes 10750 7500 0    50   ~ 0
Alex Striff
Text Notes 8150 7650 0    50   Italic 0
2019-07-27
Wire Wire Line
	2100 2500 2050 2500
Connection ~ 2050 2500
Wire Wire Line
	1250 750  1200 750 
Wire Wire Line
	1200 750  1200 950 
Connection ~ 1200 950 
Wire Wire Line
	1850 1400 1800 1400
$Comp
L 4xxx:4027 U1
U 2 1
P 7300 2250
F 0 "U1" H 7400 2600 50  0000 C CNN
F 1 "4027" H 7400 2500 50  0000 C CNN
F 2 "" H 7300 2250 50  0001 C CNN
F 3 "http://www.intersil.com/content/dam/Intersil/documents/cd40/cd4027bms.pdf" H 7300 2250 50  0001 C CNN
	2    7300 2250
	1    0    0    -1  
$EndComp
Wire Wire Line
	7250 2600 7300 2600
Wire Wire Line
	7300 2600 7300 2550
Wire Bus Line
	5400 4150 5950 4150
Wire Bus Line
	4450 3600 4450 4150
Wire Bus Line
	4450 1300 4450 1850
Wire Bus Line
	5950 1200 5950 1850
Wire Bus Line
	4450 2450 4450 3000
Wire Bus Line
	5950 1850 5950 3000
Wire Bus Line
	5950 4150 10000 4150
Wire Bus Line
	4450 4150 5950 4150
Wire Bus Line
	3800 4400 9100 4400
Wire Bus Line
	3800 1050 3800 4400
$EndSCHEMATC
